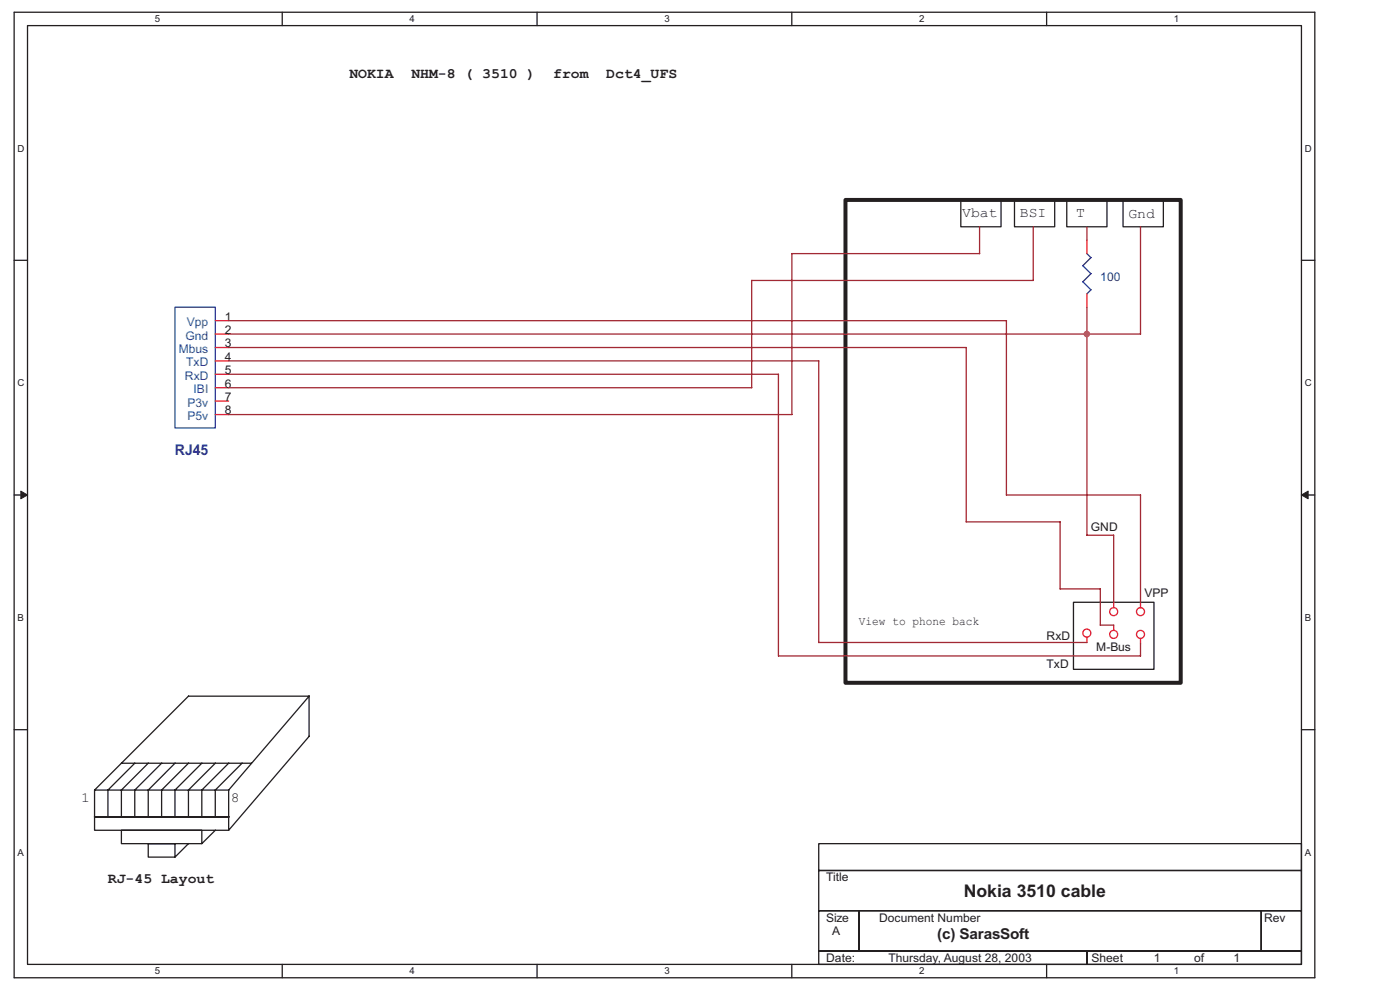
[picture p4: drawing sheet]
<svg xmlns="http://www.w3.org/2000/svg" width="297mm" height="210mm" viewBox="0 0 297 210" stroke-linecap="round" stroke-linejoin="round" font-family="sans-serif">
<path d="M3 2.6h275.9v204.8h-275.9zM5.8 5.4h270.3v199.2h-270.3z" fill="none" stroke="#231f20" stroke-width=".28"/>
<g fill="#fff">
<path d="M32.8 2.9h1.2v2.3h-1.2z"/>
<path d="M32.8 204.8h1.2v2.3h-1.2z"/>
</g>
<path d="M59.9 2.6v2.8M59.9 204.6v2.8" fill="none" stroke="#231f20" stroke-width=".28"/>
<g fill="#fff">
<path d="M86.9 2.9h1.1v2.3h-1.1z"/>
<path d="M86.9 204.8h1.1v2.3h-1.1z"/>
</g>
<path d="M113.9 2.6v2.8M113.9 204.6v2.8" fill="none" stroke="#231f20" stroke-width=".28"/>
<g fill="#fff">
<path d="M140.9 2.9h1.2v2.3h-1.2z"/>
<path d="M140.9 204.8h1.2v2.3h-1.2z"/>
</g>
<path d="M168 2.6v2.8M168 204.6v2.8" fill="none" stroke="#231f20" stroke-width=".28"/>
<g fill="#fff">
<path d="M195 2.9h1.1v2.3h-1.1z"/>
<path d="M195 204.8h1.1v2.3h-1.1z"/>
</g>
<path d="M222 2.6v2.8M222 204.6v2.8" fill="none" stroke="#231f20" stroke-width=".28"/>
<g fill="#fff">
<path d="M249 2.9h1.2v2.3h-1.2z"/>
<path d="M249 204.8h1.2v2.3h-1.2z"/>
<path d="M3.7 30.3h1.5v2.3h-1.5z"/>
<path d="M276.8 30.3h1.5v2.3h-1.5z"/>
<path d="M3.7 80.1h1.5v2.3h-1.5z"/>
<path d="M276.8 80.1h1.5v2.3h-1.5z"/>
</g>
<path d="M3 55.2h2.8M276.1 55.2h2.8" fill="none" stroke="#231f20" stroke-width=".28"/>
<g fill="#fff">
<path d="M3.7 129.9h1.4v2.3h-1.4z"/>
<path d="M276.8 129.9h1.4v2.3h-1.4z"/>
</g>
<path d="M3 105h2.8M276.1 105h2.8" fill="none" stroke="#231f20" stroke-width=".28"/>
<g fill="#231f20" stroke="#231f20" stroke-width=".21">
<path d="M4.4 104.2l1.4 .8-1.4 .8z" fill-rule="evenodd"/>
<path d="M276.1 105l1.4-.8v1.6z" fill-rule="evenodd"/>
</g>
<g fill="#fff">
<path d="M3.7 179.7h1.4v2.3h-1.4z"/>
<path d="M276.8 179.7h1.4v2.3h-1.4z"/>
</g>
<g fill="none" stroke="#231f20" stroke-width=".28">
<path d="M203.8 42.4h8.6v5.7h-8.6zM215.2 42.4h8.5v5.7h-8.5zM226.3 42.4h8.5v5.7h-8.5zM238.2 42.4h8.6v5.7h-8.6zM227.7 127.8h17.1v14.2h-17.1zM3 154.8h2.8M65.6 147.7v8.5M65.6 156.2l-17.1 19.9M276.1 154.8h2.8M20 173.3h28.5M20.1 173.3h28.4h-28.4h28.4v2.8h-28.4zM20.1 167.6v5.7"/>
<path d="M20.1 167.6h28.4M20.1 167.6l19.9-19.9h25.6l-17.1 19.9M25.8 176.1h17v2.9h-17zM25.8 161.9h27.6M28.6 161.9l-5.7 5.7v5.7M31.4 179h5.7v2.8h-5.7zM31.5 161.9l-5.7 5.7v5.7M34.3 161.9l-5.7 5.7v5.7M37.1 161.9l-5.7 5.7v5.7M40 161.9l-5.7 5.7v5.7M40 178.9l-2.9 2.9M42.8 161.9l-5.7 5.7v5.7"/>
<path d="M45.7 161.9l-5.7 5.7v5.7M45.7 176.1l-2.9 2.9M48.5 167.6v5.7M48.5 161.9l-5.7 5.7v5.7M51.4 161.9l-5.7 5.7v5.7M173.7 179h102.4v5.7h-102.4zM173.7 184.7h102.4v8.5h-102.4zM173.7 193.2h8.5v8.5h-8.5zM182.2 193.2h85.4v8.5h-85.4zM267.6 193.2h8.5v8.5h-8.5zM173.7 201.7h56.9v2.9h-56.9zM230.6 201.7h45.5v2.9h-45.5z"/>
</g>
<path d="M179.4 42.4h71.1v102.4h-71.1z" fill="none" stroke="#231f20" stroke-width=".85"/>
<g fill="none" stroke="#ee2028" stroke-width=".28">
<path d="M230.6 50.9v2.9M45.7 68h2.8M45.7 70.9h2.8M45.7 73.7h2.8M45.7 76.6h2.8M45.7 79.4h2.8M230.6 62.3v2.9M45.7 82.2h2.8M45.7 85.1h2.8M45.7 87.9h2.8M230.6 135.2v1.1M236.3 127.7v1.2"/>
<path d="M236.3 132.6v1.1M242 127.7v1.2M242 135.4v1.2"/>
<circle cx="230.6" cy="134.3" r=".85"/>
<circle cx="236.3" cy="129.7" r=".85"/>
<circle cx="236.3" cy="134.6" r=".85"/>
<circle cx="241.9" cy="129.7" r=".85"/>
<circle cx="241.9" cy="134.6" r=".85"/>
</g>
<path d="M229.7 56.3l1.7 1.8M230.6 53.8l.9 .8-1.8 1.8M231.5 58l-1.8 1.7 1.8 1.8-.9 .8M37.1 65.2h8.6v25.6h-8.6z" fill="none" stroke="#2c3695" stroke-width=".28"/>
<g fill="none" stroke="#a22934" stroke-width=".28">
<path d="M159.5 59.5v22.7h-111M207.8 48.1v5.7M207.8 53.8h-39.8v34.1h-119.5M219.2 48.1v11.4h-59.7M230.6 48.1v2.8M242 48.1v22.8h-193.5M48.5 68h165v37h28.5v22.8M48.5 79.4h116.6v59.7h76.9v-2.5M48.5 76.6h125.2v59.7h56.9M48.5 73.7h156.5v37M230.6 65.2v48.3M205 110.7h19.9"/>
<path d="M224.9 110.7v14.2M230.6 113.5h5.7M236.3 113.5v14.3M224.9 124.9h8.5M233.4 132.6h2.9M233.4 124.9v7.7"/>
</g>
<circle cx="230.6" cy="70.8" r=".56" fill="#b6218b" stroke="#b6218b" stroke-width=".28"/>
<text font-size="3.7" fill="#231f20" x="204.4" y="190.3">Nokia 3510 cable</text>
<text font-size="3.2" fill="#231f20" x="198.8" y="199.2">(c) SarasSoft</text>
<text font-size="3.1" fill="#2e3090" x="37.1" y="96.5">RJ45</text>
<g font-size="3" fill="#231f20">
<text x="74.1" y="16.6">NOKIA</text>
<text x="87.3" y="16.6">NHM-8 ( 3510 )</text>
<text x="117.4" y="16.6">from</text>
<text x="128.6" y="16.6">Dct4_UFS</text>
<text x="204.1" y="46">Vbat</text>
<text x="216.4" y="46">BSI</text>
<text x="228.3" y="46">T</text>
<text x="239.4" y="46.3">Gnd</text>
<text x="17.2" y="170.1">1</text>
<text x="49" y="170.1">8</text>
<text x="22.9" y="187.3">RJ-45 Layout</text>
</g>
<text font-size="2.6" fill="#231f20" x="182.2" y="132.7">View to phone back</text>
<text font-size="2.5" fill="#2e3090" x="233.4" y="59.5">100</text>
<g font-size="2.5" fill="#14589f">
<text x="39.6" y="69.2">Vpp</text>
<text x="37.9" y="74.9">Mbus</text>
<text x="39.4" y="72">Gnd</text>
<text x="39.5" y="77.7">TxD</text>
<text x="39.2" y="80.6">RxD</text>
<text x="41.1" y="83.4">IBI</text>
<text x="39.8" y="86.2">P3v</text>
<text x="39.8" y="89.1">P5v</text>
</g>
<g font-size="2.5" fill="#231f20">
<text x="47.7" y="68">1</text>
<text x="47.7" y="70.8">2</text>
<text x="47.7" y="73.7">3</text>
<text x="47.7" y="76.5">4</text>
<text x="47.7" y="79.4">5</text>
<text x="47.7" y="82.2">6</text>
<text x="47.7" y="85.1">7</text>
<text x="47.7" y="87.9">8</text>
<text x="231.4" y="112.7">GND</text>
<text x="242.8" y="126.7">VPP</text>
<text x="222" y="135.8">RxD</text>
<text x="222" y="141.7">TxD</text>
<text x="232.6" y="138">M-Bus</text>
<text x="175.3" y="187">Title</text>
<text x="175.3" y="195.5">Size</text>
<text x="186.5" y="195.5">Document Number</text>
<text x="268.2" y="195.5">Rev</text>
<text x="176.5" y="198.3">A</text>
<text x="175.3" y="204">Date:</text>
<text x="188.5" y="204">Thursday, August 28, 2003</text>
<text x="231.6" y="204">Sheet</text>
<text x="244.8" y="204">1</text>
<text x="253.3" y="204">of</text>
<text x="261.7" y="204">1</text>
</g>
<g font-size="2" fill="#231f20">
<text x="32.8" y="4.7">5</text>
<text x="86.9" y="4.7">4</text>
<text x="140.9" y="4.7">3</text>
<text x="195" y="4.7">2</text>
<text x="249" y="4.7">1</text>
<text x="3.7" y="32.2">D</text>
<text x="276.8" y="32.2">D</text>
<text x="3.7" y="82">C</text>
<text x="276.8" y="82">C</text>
<text x="3.7" y="131.7">B</text>
<text x="276.8" y="131.7">B</text>
<text x="3.7" y="181.5">A</text>
<text x="276.8" y="181.5">A</text>
<text x="32.8" y="206.7">5</text>
<text x="86.9" y="206.7">4</text>
<text x="140.9" y="206.7">3</text>
<text x="195" y="206.7">2</text>
<text x="249" y="206.7">1</text>
</g>
</svg>
